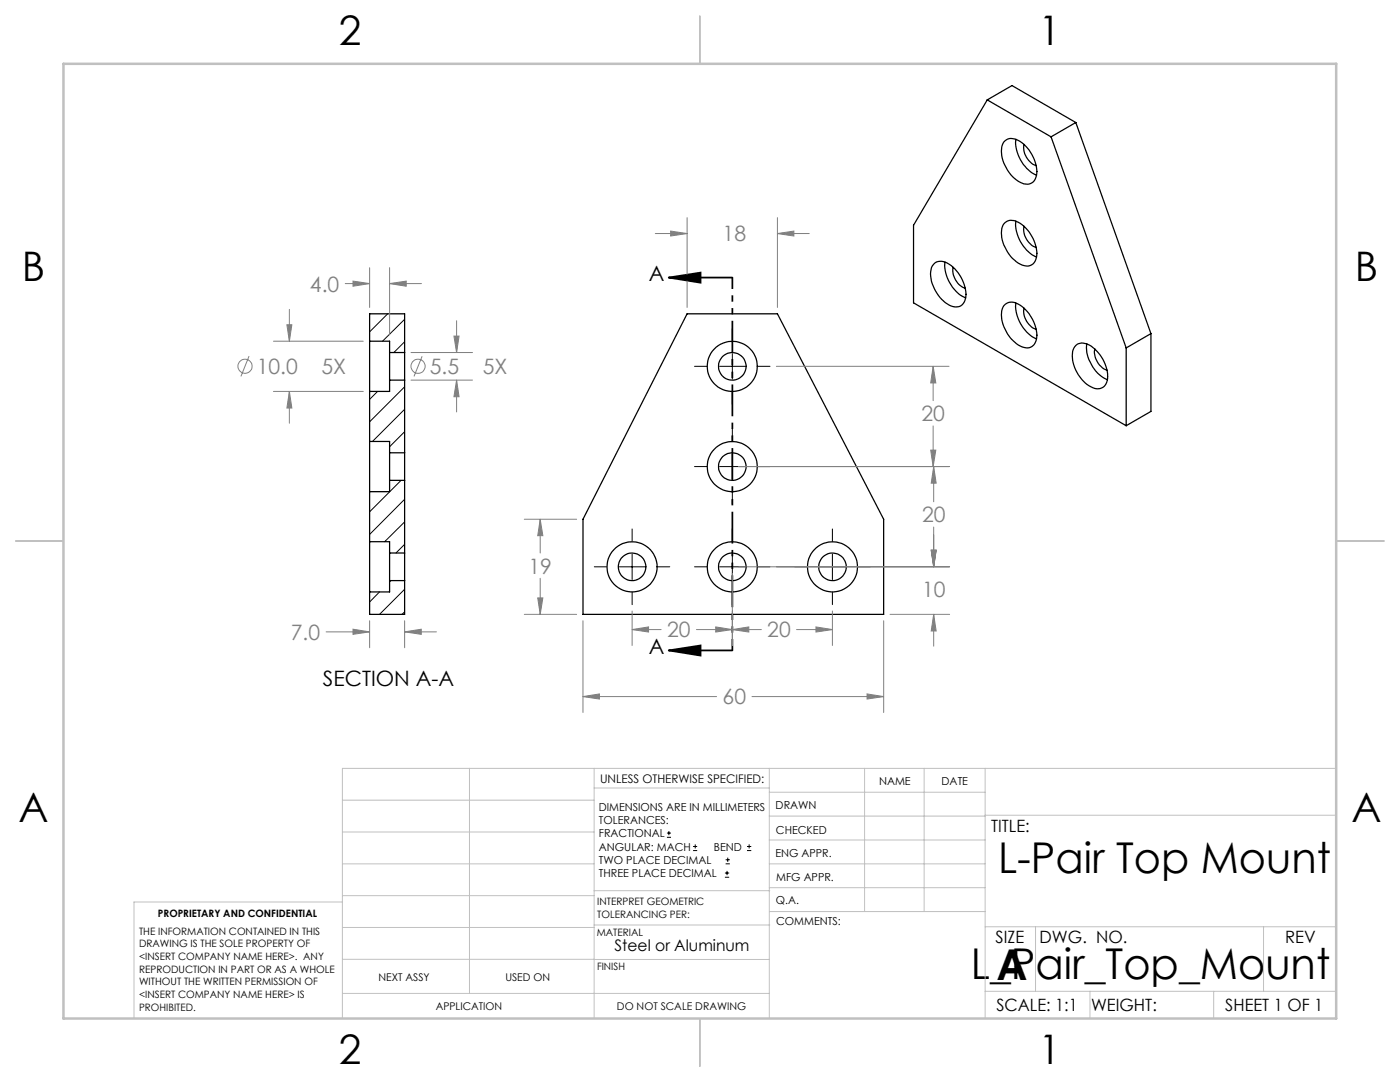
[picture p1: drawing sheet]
<svg xmlns="http://www.w3.org/2000/svg" width="279mm" height="216mm" viewBox="0 0 279 216" stroke-linecap="round" stroke-linejoin="round" font-family="sans-serif">
<g fill="none" stroke="#000" stroke-width=".25">
<path d="M197 19.9l-14.7 25v15.5l42.5 24.5M197 19.9l12.8 7.4M197 19.9l5-2.8 12.7 7.3M200.3 28.3a2.3 2.3 0 0 1 3.3-.1 7.6 7.6 0 0 1 3.2 6.9 2.02 2.02 0 0 1-3.2 1.3 7.3 7.3 0 0 1-3.6-7.4zM202.7 27.8a7.5 7.5 0 0 0 4.2 7.2M204.4 28.8a3.8 3.8 0 0 0 2.4 4.2M209.8 27.3l15 42.1M214.7 24.4l-4.9 2.9M214.7 24.4l15 42.2M186.4 52.6a2.59 2.59 0 0 1 3.4 .4 7.6 7.6 0 0 1 2.9 6.5 2.02 2.02 0 0 1-3.3 1.4 7.4 7.4 0 0 1-3.5-7.5zM188.6 52.3a7.5 7.5 0 0 0 4.1 7.1M190.2 53.3a3.9 3.9 0 0 0 2.5 4.2"/>
<path d="M200.6 44.4a2.66 2.66 0 0 1 3.4 .4 7.5 7.5 0 0 1 2.8 6.6 2.02 2.02 0 0 1-3.2 1.3 7.6 7.6 0 0 1-3.7-7.1l.3-.7zM202.7 44.1a7.5 7.5 0 0 0 4.2 7.2M204.4 45.2a3.8 3.8 0 0 0 2.4 4.2M73.8 68.1v10M73.8 68.1v-5.5h7v7.7M73.8 68.1h4v2.2M73.8 78.1v10M77.8 70.3v5.5M77.8 70.3h3M77.8 75.8v2.3h-4M77.8 75.8h3M80.8 70.3v5.5"/>
<path d="M80.8 75.8v14.5M137.1 62.6h18.1l21.2 41v19h-60.1v-19zM200.6 60.7a2.34 2.34 0 0 1 3 .2 7.5 7.5 0 0 1 3.2 6.8 2.02 2.02 0 0 1-3.2 1.3 7.6 7.6 0 0 1-3.7-7l.3-.7zM202.7 60.5a7.4 7.4 0 0 0 4.2 7.1M204.4 61.5a3.8 3.8 0 0 0 2.4 4.2M214.7 68.9a2.59 2.59 0 0 1 3.4 .4 7.2 7.2 0 0 1 2.8 7 2.01 2.01 0 0 1-3.2 .9 7.2 7.2 0 0 1-3.5-7.4zM216.9 68.6a7.5 7.5 0 0 0 4.1 7.2M218.5 69.6a3.9 3.9 0 0 0 2.4 4.3M224.8 69.4v15.5M229.7 66.6l-4.9 2.8M229.7 66.6v15.5l-4.9 2.8M73.8 88.1v10"/>
<path d="M73.8 88.1h4v2.2M73.8 98.1v10M77.8 90.3v5.5M77.8 95.8v2.3h-4M77.8 95.8h3M77.8 90.3h3M80.8 90.3v5.5M80.8 95.8v14.5M73.8 108.1v10M73.8 108.1h4v2.2M77.8 110.3v5.6M77.8 115.9v2.2h-4"/>
<path d="M77.8 115.9h3M77.8 110.3h3M80.8 110.3v5.6M80.8 115.9v6.7h-7v-4.5"/>
<circle cx="146.1" cy="73.1" r="5"/>
<circle cx="146.1" cy="73.1" r="2.76"/>
<circle cx="146.1" cy="93.1" r="5"/>
<circle cx="146.2" cy="93.1" r="2.75"/>
<circle cx="126.1" cy="113.1" r="5"/>
<circle cx="126.2" cy="113.1" r="2.75"/>
<circle cx="146.1" cy="113.1" r="5"/>
<circle cx="146.2" cy="113.1" r="2.75"/>
<circle cx="166.1" cy="113.1" r="2.74"/>
<circle cx="166.1" cy="113.1" r="5"/>
</g>
<g fill="none" stroke="#000" stroke-width=".2">
<path d="M75.4 78.1l-1.6 1.6M77.4 62.6l-3.6 3.6M80.8 63.7l-4.5 4.4M80.8 68.2l-2.2 2.1M80.8 77.2l-7 7M138.6 73.1h2.5M143.6 73.1h5.1M146.2 65.5v2.5M146.2 70.6v5M146.2 78.2v2.4M151.2 73.1h2.5M80 95.8l-6.2 6.3"/>
<path d="M80.8 81.7l-6.5 6.4M80.8 86.1l-3 3M80.8 99.6l-7 7M138.6 93.1h2.5M143.6 93.1h5.1M146.2 85.5v2.5M146.2 90.6v5M146.2 98.2v2.4M151.2 93.1h2.5M75.7 118.1l-1.9 2M78 115.9l-.2 .2M80.8 117.6l-5.1 5"/>
<path d="M80.8 104.1l-4 4M80.8 108.6l-1.8 1.7M118.6 113.1h2.5M123.6 113.1h5.1M126.2 105.6v2.4M126.2 110.6v5M126.2 118.2v2.4M131.2 113.1h2.5M138.6 113.1h2.5M143.6 113.1h5.1M146.2 105.6v2.4M146.2 110.6v5"/>
<path d="M146.2 118.2v2.4M151.2 113.1h2.5M158.6 113.1h2.4M163.6 113.1h5.1M166.1 105.6v2.4M166.1 110.6v5M166.1 118.2v2.4M171.2 113.1h2.5M80.8 122.1l-.6 .5M133.1 167.1h.8M133.1 166.2h.8M133.5 165.8v.9"/>
<path d="M138.3 169.7h.8M138.3 168.9h.8M138.7 168.5v.8M144.7 175h.8M144.7 174.2h.8M144.8 172.4h.9M144.8 171.6h.9M145.1 173.8v.8M145.2 171.1v.9M149.1 169.7h.8M149.1 168.9h.8M149.5 168.5v.8"/>
</g>
<g fill="none" stroke="#808080" stroke-width=".2">
<path d="M68.9 56.6h4.9M70.4 56.1l3.4 .5-3.4 .5zM73.8 53.4v7.9M77.8 53.4v13.4M77.8 56.6h6.3M77.8 56.6l3.3-.5v1zM130.8 46.6h6.3M133.8 46.1l3.3 .5-3.3 .5zM137.1 43.4v17.9M155.2 43.4v17.9M155.2 46.6h6.3M155.2 46.6l3.2-.5v1z"/>
<path d="M49.7 71l-1.6 4.1M54.6 78.1h17.9M54.6 68.1h17.9M57.3 64.8h.9l-.5 3.3zM57.7 61.7v6.4M57.7 78.1v6.4M57.7 78.1l.5 3.3h-.9zM82 75.8h12.3M82 70.3h12.3M84.2 71.1l-1.6 4M90.6 67.1h1l-.5 3.2zM91.1 64v6.3"/>
<path d="M91.1 75.8v6.4M91.1 75.8l.5 3.4h-1zM154.9 73.1h34.5M186.2 73.1v6.8M186.2 73.1l.6 3.3h-1.1zM147.4 93.1h42.1M185.7 89.8h1.1l-.6 3.3zM186.2 85v8.1M186.3 93.1v7M186.3 93.1l.5 3.3h-1zM104.6 103.6h10.5M107.3 119.3h1l-.5 3.3z"/>
<path d="M107.8 103.6l.5 3.3h-1zM107.8 103.6v6.7M107.8 115.4v7.2M146.2 114.4v14.4M147.4 113.1h42.1M185.8 109.8h1l-.5 3.3zM186.3 105.2v7.9M65.1 126.1h8.7M70.4 125.6l3.4 .5-3.4 .5zM73.8 123.9v5.4M80.8 123.9v5.4M80.8 126.1h6.3"/>
<path d="M80.8 126.1l3.3-.5v1zM104.6 122.6h10.5M116.3 123.9v18.3M116.3 139h26.7M116.3 139l3.3-.5v1zM126.2 125.6l3.2-.5v1zM126.2 125.6h5.7M126.2 121.9v6.9M139 125.6h12.9M142.8 125.1l3.4 .5-3.4 .5zM146.2 125.6l3.2-.5v1zM150.1 139h26.3"/>
<path d="M159 125.6h7.1M162.8 125.1l3.3 .5-3.3 .5zM166.1 121.9v6.9M173 138.5l3.4 .5-3.4 .5zM176.4 123.9v18.3M177.6 122.6h11.9M186.3 122.6v6.3M186.3 122.6l.5 3.3h-1z"/>
<circle cx="48.9" cy="73.1" r="1.41"/>
<circle cx="83.4" cy="73.1" r="1.42"/>
</g>
<path d="M133.5 55.4l6.3-1v2zM133.5 55.4h12.7M133.5 129.8l6.3-1v2zM133.5 129.8h12.7" fill="none" stroke="#000" stroke-width=".35"/>
<path d="M146.2 55.4v74.4" fill="none" stroke="#000" stroke-width=".35" stroke-dasharray="6.3 1.3 1.3 1.3 1.3 1.3" stroke-dashoffset="4.1" stroke-linecap="butt"/>
<g fill="none" stroke="#c0c0c0" stroke-width=".2">
<path d="M68.3 159.7h50.3M93.7 153.3v44.9M118.6 153.3v49.9M118.6 157.2h34.9M153.5 153.3v49.9M153.5 158.1h43.1M172.5 153.3v28.6M184.4 153.3v28.6M196.6 153.3v49.9M266.7 153.3h-198.4v49.9M68.3 178.7h50.3M68.3 172.4h50.3"/>
<path d="M68.3 166h50.3M68.3 180h-41.6v23.2M118.6 177.7h35M153.5 167.6h43.1M153.5 162.8h43.1M153.5 172.4h43.1M153.5 177.1h43.1M196.6 162.7h70.1M68.3 198.2h85.2M68.3 191.4l85.2 .1M68.3 185.1h50.3M118.6 184.6h35"/>
<path d="M153.6 181.9h43M196.6 197.8h70.1M196.6 184.9h70.1M206.7 184.9v12.9M217.5 197.8v5.4M242.2 197.8v5.4M252.2 184.9v12.9"/>
</g>
<path d="M139.7 3.2v9.5M3.1 107.9h9.6M266.7 107.9h9.5M139.7 203.2v9.6" fill="none" stroke="#c0c0c0" stroke-width=".25"/>
<path d="M12.7 12.7h254v190.5h-254z" fill="none" stroke="#c0c0c0" stroke-width=".5"/>
<path d="M133.5 55.4l6.3-1v2zM133.5 129.8l6.3-1v2z" fill="#000"/>
<path d="M186.3 122.6l.5 3.3h-1zM185.8 109.8h1l-.5 3.3zM185.8 109.8h1l-.5 3.3zM186.3 93.1l.5 3.3h-1zM185.7 89.8h1.1l-.6 3.3zM186.2 73.1l.6 3.3h-1.1zM162.8 125.1l3.3 .5-3.3 .5zM146.2 125.6l3.2-.5v1zM126.2 125.6l3.2-.5v1zM142.8 125.1l3.4 .5-3.4 .5zM173 138.5l3.4 .5-3.4 .5zM116.3 139l3.3-.5v1zM107.3 119.3h1l-.5 3.3zM107.8 103.6l.5 3.3h-1zM133.8 46.1l3.3 .5-3.3 .5zM155.2 46.6l3.2-.5v1zM57.7 78.1l.5 3.3h-.9zM57.3 64.8h.9l-.5 3.3zM91.1 75.8l.5 3.4h-1zM90.6 67.1h1l-.5 3.2zM70.4 56.1l3.4 .5-3.4 .5zM77.8 56.6l3.3-.5v1zM80.8 126.1l3.3-.5v1zM70.4 125.6l3.4 .5-3.4 .5z" fill="#808080"/>
<g font-size="8.5">
<text x="199.2" y="174.2">L-Pair Top Mount</text>
<text x="193.8" y="195.4">L_Pair_Top_Mount</text>
<text x="198.9" y="195.5">A</text>
</g>
<g font-size="8.1">
<text x="67.6" y="8.9">2</text>
<text x="207.3" y="8.9">1</text>
<text x="4.4" y="56.2">B</text>
<text x="270.4" y="56.2">B</text>
<text x="3.7" y="164.1">A</text>
<text x="269.7" y="164.1">A</text>
<text x="67.6" y="212.4">2</text>
<text x="207.3" y="212.4">1</text>
</g>
<g font-size="4.2" fill="#808080">
<text x="144.2" y="48.2">18</text>
<text x="61.9" y="58.2">4.0</text>
<text x="51.2" y="74.6">10.0</text>
<text x="64.2" y="74.6">5X</text>
<text x="85.8" y="74.6">5.5</text>
<text x="96.3" y="74.6">5X</text>
<text x="183.9" y="84">20</text>
<text x="184" y="104.2">20</text>
<text x="105.5" y="114.5">19</text>
<text x="184" y="119.1">10</text>
<text x="58.1" y="127.7">7.0</text>
<text x="133.1" y="127.2">20</text>
<text x="153.1" y="127.2">20</text>
<text x="144.2" y="140.6">60</text>
</g>
<g font-size="4.2">
<text x="129.5" y="56.2">A</text>
<text x="129.5" y="130.6">A</text>
<text x="64.4" y="137">SECTION A-A</text>
</g>
<g font-size="3.4">
<text x="197.8" y="166">TITLE:</text>
<text x="198.7" y="188.1">SIZE</text>
<text x="207.5" y="188.1">DWG. NO.</text>
<text x="256.5" y="188.2">REV</text>
<text x="198.8" y="201.7">SCALE: 1:1</text>
<text x="217.7" y="201.8">WEIGHT:</text>
<text x="244.5" y="201.7">SHEET 1 OF 1</text>
</g>
<text font-size="3.2" x="122.6" y="189.8">Steel or Aluminum</text>
<text font-size="2.4" x="119.8" y="156.2">UNLESS OTHERWISE SPECIFIED:</text>
<g font-size="2.2">
<text x="119.5" y="161.8">DIMENSIONS ARE IN MILLIMETERS</text>
<text x="154.8" y="161.4">DRAWN</text>
<text x="175.4" y="156.6">NAME</text>
<text x="187.9" y="156.7">DATE</text>
<text x="119.5" y="164.4">TOLERANCES:</text>
<text x="119.5" y="167.1">FRACTIONAL</text>
<text x="154.9" y="166.3">CHECKED</text>
<text x="119.5" y="169.7">ANGULAR: MACH</text>
<text x="119.5" y="172.4">TWO PLACE DECIMAL</text>
<text x="142.5" y="169.7">BEND</text>
<text x="154.8" y="171">ENG APPR.</text>
<text x="119.5" y="175">THREE PLACE DECIMAL</text>
<text x="154.9" y="175.7">MFG APPR.</text>
<text x="154.9" y="180.4">Q.A.</text>
<text x="154.9" y="184.6">COMMENTS:</text>
</g>
<g font-size="2.1">
<text x="75.5" y="195.7">NEXT ASSY</text>
<text x="100.9" y="195.7">USED ON</text>
<text x="86.9" y="201.5">APPLICATION</text>
<text x="123.1" y="201.6">DO NOT SCALE DRAWING</text>
</g>
<g font-size="2">
<text x="31.5" y="182.9">PROPRIETARY AND CONFIDENTIAL</text>
<text x="119.2" y="180.6">INTERPRET GEOMETRIC</text>
<text x="119.2" y="183.1">TOLERANCING PER:</text>
<text x="27.8" y="186.5">THE INFORMATION CONTAINED IN THIS</text>
<text x="27.8" y="189">DRAWING IS THE SOLE PROPERTY OF</text>
<text x="27.8" y="191.6">&lt;INSERT COMPANY NAME HERE&gt;. ANY</text>
<text x="119.1" y="186.7">MATERIAL</text>
<text x="27.8" y="194.1">REPRODUCTION IN PART OR AS A WHOLE</text>
<text x="27.8" y="196.6">WITHOUT THE WRITTEN PERMISSION OF</text>
<text x="119.1" y="193.5">FINISH</text>
<text x="27.8" y="199.1">&lt;INSERT COMPANY NAME HERE&gt; IS</text>
<text x="27.8" y="201.7">PROHIBITED.</text>
</g>
</svg>
